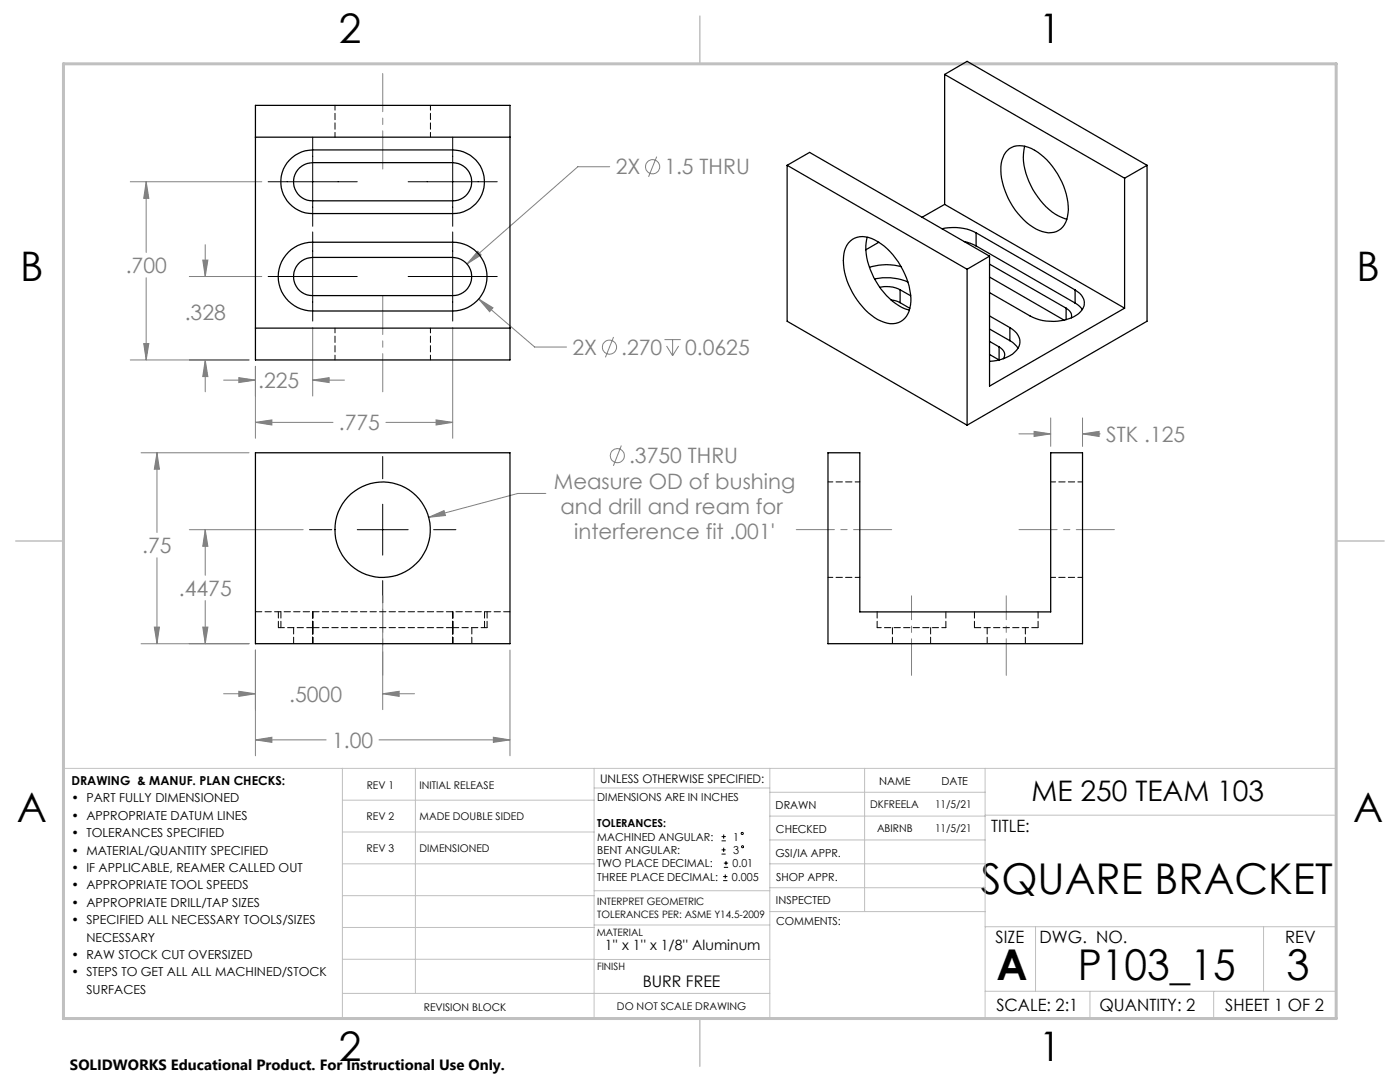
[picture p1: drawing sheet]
<svg xmlns="http://www.w3.org/2000/svg" width="279mm" height="216mm" viewBox="0 0 279 216" stroke-linecap="round" stroke-linejoin="round" font-family="sans-serif">
<g fill="none" stroke="#808080" stroke-width=".2">
<path d="M26 36.3h26.2M29.2 36.3v14.1M29.2 36.3l.5 3.3h-1zM121.7 33.3h-6.4l-22.1 19.4M131.1 31.3l-1.7 4M29.2 55.4v16.4M37.8 55.2h14.4M40.5 51.9h1l-.5 3.3zM41 48.8v6.4M95.4 50.1l.6 .8-2.8 1.8zM95.5 59.7l11.2 9.6h6.4M95.5 59.7l2.9 1.7-.7 .8z"/>
<path d="M26 71.8h23.7M28.7 68.5h1l-.5 3.3zM41 71.8v6.4M41 71.8l.5 3.3h-1zM44.6 75.8h6.4M47.7 75.4l3.3 .4-3.3 .5zM51 73.1v14.4M62.4 65.3v13.7M62.4 75.8h6.4M62.4 75.8l3.3-.4v.9zM90.3 65.3v22.2M122.4 67.2l-1.6 4.1"/>
<path d="M132.6 67.8h3.3M133 69l1.2 2M134.2 67.8v3.2M135.4 69l-1.2 2M28.2 90.3h21.5M31.3 90.3v16M31.3 90.3l.5 3.3h-1zM51 84.3h15.5M51 84.3l3.3-.5v1zM77 84.3h13.3M87 83.8l3.3 .5-3.3 .5zM108.9 98.5h-5.5l-17.9 4.7"/>
<path d="M124 88.9l-1.6 4.1M203.3 86.6h6.4M206.4 86.1l3.3 .5-3.3 .5zM209.7 83.4v5.7M216 86.6l3.4-.5v1zM216 83.4v5.7M216 86.6h3.6M31.3 111.3v17.1M37.8 105.7h22.7M41 105.7v9.1M41 119.8v8.6M41 105.7l.5 3.3h-1z"/>
<path d="M85.5 103.2l3.1-1.3 .3 1zM28.2 128.4h21.5M30.8 125.1h1l-.5 3.3zM40.5 125.1h1l-.5 3.3zM44.6 138.4h6.4M47.7 137.9l3.3 .5-3.3 .6zM51 129.7v21.1M76.4 121.6v20M76.4 138.4h6.3M76.4 138.4l3.3-.5v1.1zM101.8 129.7v21.1M51 147.6h14.1"/>
<path d="M51 147.6l3.3-.5v1zM75.6 147.6h26.2M98.5 147.1l3.3 .5-3.3 .5z"/>
<circle cx="130.2" cy="33.3" r="1.41"/>
<circle cx="121.6" cy="69.3" r="1.41"/>
<circle cx="123.2" cy="90.9" r="1.4"/>
</g>
<g fill="none" stroke="#000" stroke-width=".2">
<path d="M53.5 36.3h17.8M62.4 27.4v17.8M81.5 36.3h17.7M90.3 27.4v17.8M53.5 55.2h17.8M62.4 46.3v17.8M81.5 55.2h17.7M90.3 46.3v17.8M76.4 91.1v4.4M61.8 105.7h4.4M71.3 105.7h10.2M76.4 100.6v10.2"/>
<path d="M76.4 115.9v4.4M86.5 105.7h4.5M144 167.8h.9M144 166.9h.9M144 170.4h.8M144 169.6h.8M144.3 175.7h.9M144.3 174.9h.9M144.4 166.5v.9M144.4 169.2v.8M144.5 173.1h.8M144.5 172.2h.8"/>
<path d="M144.7 174.5v.8M144.9 171.8v.8"/>
<circle cx="148.1" cy="166.3" r=".21"/>
<circle cx="148.2" cy="169" r=".21"/>
</g>
<path d="M76.4 118.9v15.9M181.9 134.8v-15.9M200.8 134.8v-15.9" fill="none" stroke="#808080" stroke-width=".2" stroke-dasharray="15.2 1.3 1.3 1.3" stroke-dashoffset="7.9"/>
<path d="M76.4 33.7v-19M76.4 78.2v-19.1M178 105.7h-19.1M222.4 105.7h-19" fill="none" stroke="#808080" stroke-width=".2" stroke-dasharray="15.2 1.3 1.3 1.3" stroke-dashoffset="7.6"/>
<g fill="none" stroke="#c0c0c0" stroke-width=".2">
<path d="M12.7 153.3h254v49.9h-240M68.3 153.3v49.9M68.3 159.7h50.3M82.9 153.3v44.9M118.6 153.3v49.9M118.6 157.2h35M153.6 153.3v49.9M153.6 158.1h43M172.5 153.3v28.6M196.6 153.3v49.9M68.3 166h50.3M68.3 178.7h50.3"/>
<path d="M68.3 172.4h50.3M118.6 177.7h35M153.6 162.8h43M153.6 177.1h43M153.6 172.4h43M153.6 167.6h43M196.6 162.7h70.1M68.3 198.2h85.3M68.3 191.4l85.3 .1M68.3 185.1h50.3M118.6 184.6h35M153.6 181.9h43"/>
<path d="M196.6 184.9h70.1M196.6 197.8h70.1M206.7 184.9v12.9M217.5 197.8v5.4M242.2 197.8v5.4M252.2 184.9v12.9"/>
</g>
<path d="M139.7 3.2v9.5M3.1 107.9h9.6M266.7 107.9h9.5M139.7 203.2v9.6" fill="none" stroke="#c0c0c0" stroke-width=".3"/>
<path d="M12.7 12.7h254v190.5h-254z" fill="none" stroke="#c0c0c0" stroke-width=".6"/>
<path d="M31.3 90.3l.5 3.3h-1zM30.8 125.1h1l-.5 3.3zM85.5 103.2l3.4-.3-.3-1zM47.7 137.9l3.3 .5-3.3 .6zM76.4 138.4l3.3-.5v1.1zM98.5 147.1l3.3 .5-3.3 .5zM51 147.6l3.3-.5v1zM41 105.7l.5 3.3h-1zM40.5 125.1h1l-.5 3.3zM216 86.6l3.4-.5v1zM206.4 86.1l3.3 .5-3.3 .5zM95.5 59.7l2.2 2.5 .7-.8zM95.4 50.1l-2.2 2.6 2.8-1.8zM62.4 75.8l3.3-.4v.9zM47.7 75.4l3.3 .4-3.3 .5zM51 84.3l3.3-.5v1zM87 83.8l3.3 .5-3.3 .5zM41 71.8l.5 3.3h-1zM40.5 51.9h1l-.5 3.3zM28.7 68.5h1l-.5 3.3zM29.2 36.3l.5 3.3h-1z" fill="#808080"/>
<g fill="none" stroke="#000" stroke-width=".25">
<path d="M188.5 14.9l35.9 20.7M188.5 14.9v25.9M188.5 14.9l4.5-2.7 35.9 20.8M51 21h50.8v50.8h-50.8zM51 27.4h50.8M57.8 31.9a6.5 6.5 0 0 1 4.6-2h27.9a6.4 6.4 0 0 1 6.4 6.4 6.4 6.4 0 0 1-6.4 6.3h-27.9a6.3 6.3 0 0 1-5.9-3.8 6.3 6.3 0 0 1 1.3-6.9zM59.8 33.5a4 4 0 0 1 2.6-1h27.9a3.8 3.8 0 0 1 3.8 3.8 3.8 3.8 0 0 1-3.8 3.8h-27.9a3.8 3.8 0 0 1-3.6-2.4 3.8 3.8 0 0 1 1-4.2zM157.1 33l4.5-2.6 35.9 20.7M157.1 33l35.9 20.7M157.1 33v31.1l35.9 20.7M201 30a4.4 4.4 0 0 1 5.5 0 14.6 14.6 0 0 1 6.6 12.5 3.8 3.8 0 0 1-5.7 3.5 14.3 14.3 0 0 1-7.6-13.4l.2-.6a4.1 4.1 0 0 1 1-2zM204.5 29.2a12.5 12.5 0 0 0 2.6 10.1 10.5 10.5 0 0 0 5.8 4.4"/>
<path d="M224.4 35.6v25.9M228.9 33l-4.5 2.6M228.9 33v31.1l-35.9 20.7M57.5 50.3a6.7 6.7 0 0 1 4.9-2h27.9a6.9 6.9 0 0 1 6.9 6.9 6.9 6.9 0 0 1-6.9 6.9h-27.9a6.9 6.9 0 0 1-6.4-4.3 6.9 6.9 0 0 1 1.5-7.5zM59.8 52.4a4 4 0 0 1 2.6-1h27.9a3.8 3.8 0 0 1 3.8 3.8 3.8 3.8 0 0 1-3.8 3.8h-27.9a3.8 3.8 0 0 1-3.6-2.4 3.8 3.8 0 0 1 1-4.2zM169.7 48.1a4.4 4.4 0 0 1 5.5 .1 14.6 14.6 0 0 1 6.5 12.7 3.8 3.8 0 0 1-5.9 3.2 14.4 14.4 0 0 1-7.5-12.8 4.5 4.5 0 0 1 1.4-3.2zM173.1 47.3a11.7 11.7 0 0 0 1.7 8.9 11.4 11.4 0 0 0 6.7 5.7M174.6 55.7a10.7 10.7 0 0 1 6.6 .6M175.4 48.3l-2.6 1.5M175.6 57.3a6 6 0 0 1 4 .5M177.8 59.8l.9 .2 .9 .4M179.6 57.8l2.2 1.2"/>
<path d="M179.6 57.8v2.6M179.8 53.2a11 11 0 0 0-6.3 .1M188 45.6a10.1 10.1 0 0 1 6.8 .9M188.5 40.8l35.9 20.7M188.5 40.8l-4.5 2.6M192.4 48.2l2.4 .9M193 53.7v31.1M194.8 46.5l19.8 11.4M194.8 49.1l19.8 11.4M194.8 46.5v2.6M197.5 51.1l-4.5 2.6M197.5 51.1v25.9l26.9-15.5"/>
<path d="M197.5 52.7l15.3 8.8M197.5 55.3l14.9 8.6M214.6 57.9a2.84 2.84 0 0 1 1.6 3.5 6.2 6.2 0 0 1-5.2 2.7 9.3 9.3 0 0 1-5.4-1.1l-8.1-4.6M214.6 57.9v2.6M51 65.5h50.8M179.6 60.4l2 1.1M197.5 63l4 2.4M197.5 68.1l1.9 1.1M197.5 65.7l4 2.3M199.4 69.2a1.59 1.59 0 0 1 .8 2.4M199.4 69.2v2.6l-1.9-1.1M201.5 65.4a3.1 3.1 0 0 1 1.9 3.7 6.3 6.3 0 0 1-5.2 2.9l-.7 .1"/>
<path d="M201.5 68l.6 .3 1.1 1.2M201.5 65.4v2.6M212.8 61.5l.3 .2a1.5 1.5 0 0 1 .7 1.7M212.8 61.5v2.3M214.6 60.5l.9 .6 .5 .7M51 90.3h50.8v38.1h-50.8zM165.2 90.3h6.4v31.8h38.1v-31.8h6.3v38.1h-50.8z"/>
<circle cx="76.4" cy="105.7" r="9.5"/>
</g>
<g fill="none" stroke="#000" stroke-width=".2" stroke-dasharray="1.3 .6">
<path d="M55.6 122.1v3.1M56.1 122.1v3.1M58.6 125.2v3.2M62.4 125.2v-3.1M62.4 128.4v-3.2M90.4 125.2h-28M90.4 125.2v-3.1M90.4 128.4v-3.2M94.2 128.4v-3.2M96.7 125.2v-3.1M97.2 125.2v-3.1M101.8 122.1h-50.8"/>
<path d="M175.1 125.2v-3.1M178.1 128.4v-3.2M185.7 128.4v-3.2M188.8 125.2v-3.1M194.5 125.2v-3.1M197 128.4v-3.2M204.6 128.4v-3.2M207.2 125.2v-3.1M207.2 125.2h-12.7"/>
</g>
<path d="M55.6 125.2h6.8M90.4 125.2h6.8" fill="none" stroke="#000" stroke-width=".2" stroke-dasharray="1.3 .6" stroke-dashoffset=".1"/>
<path d="M175.1 125.2h13.7" fill="none" stroke="#000" stroke-width=".2" stroke-dasharray="1.3 .6" stroke-dashoffset=".4"/>
<path d="M66.9 21v6.4M85.9 27.4v-6.4M66.9 65.5v6.3M85.9 71.8v-6.3M171.6 96.2h-6.3M216.1 96.2h-6.4M165.3 115.2h6.3M209.7 115.2h6.4" fill="none" stroke="#000" stroke-width=".2" stroke-dasharray="1.3 .6" stroke-dashoffset=".3"/>
<g font-size="8.5">
<text x="195.7" y="178.4">SQUARE BRACKET</text>
<text x="198.9" y="195.5">A</text>
<text x="215.1" y="195.5">P103_15</text>
<text x="256.7" y="195.5">3</text>
</g>
<g font-size="8.1">
<text x="67.6" y="8.5">2</text>
<text x="207.3" y="8.5">1</text>
<text x="4" y="56.2">B</text>
<text x="270.7" y="56.2">B</text>
<text x="3.3" y="164.1">A</text>
<text x="270" y="164.1">A</text>
<text x="67.6" y="211.7">2</text>
<text x="207.3" y="211.7">1</text>
</g>
<text font-size="5.6" x="205.9" y="159.9">ME 250 TEAM 103</text>
<g font-size="4.2" fill="#808080">
<text x="122.9" y="34.8">2X</text>
<text x="132.6" y="34.8">1.5 THRU</text>
<text x="25.1" y="54.5">.700</text>
<text x="36.9" y="63.8">.328</text>
<text x="114.3" y="70.8">2X</text>
<text x="124" y="70.8">.270</text>
<text x="136.7" y="70.8">0.0625</text>
<text x="51.5" y="77.4">.225</text>
<text x="67.6" y="85.9">.775</text>
<text x="220.8" y="88.2">STK .125</text>
<text x="125.5" y="92.5">.3750 THRU</text>
<text x="110.5" y="97.6">Measure OD of bushing</text>
<text x="111.8" y="102.6">and drill and ream for</text>
<text x="114.6" y="107.6">interference fit .001'</text>
<text x="28.4" y="110.4">.75</text>
<text x="35.7" y="118.9">.4475</text>
<text x="57.7" y="140">.5000</text>
<text x="66.3" y="149.2">1.00</text>
</g>
<g font-size="3.4">
<text x="197.8" y="166">TITLE:</text>
<text x="198.7" y="188.1">SIZE</text>
<text x="207.5" y="188.1">DWG. NO.</text>
<text x="256.5" y="188.2">REV</text>
<text x="198.8" y="201.7">SCALE: 2:1</text>
<text x="219.4" y="201.7">QUANTITY: 2</text>
<text x="244.5" y="201.7">SHEET 1 OF 2</text>
</g>
<text font-size="3.2" x="128.3" y="197">BURR FREE</text>
<text font-size="3" x="14" y="213.5">SOLIDWORKS Educational Product. For Instructional Use Only.</text>
<text font-size="2.8" x="120.7" y="189.6">1'' x 1'' x 1/8'' Aluminum</text>
<g font-size="2.5">
<text x="14.2" y="156.7">DRAWING &amp; MANUF. PLAN CHECKS:</text>
<text x="14.2" y="160.1">• PART FULLY DIMENSIONED</text>
<text x="14.2" y="163.6">• APPROPRIATE DATUM LINES</text>
<text x="14.2" y="167.1">• TOLERANCES SPECIFIED</text>
<text x="14.2" y="170.5">• MATERIAL/QUANTITY SPECIFIED</text>
<text x="14.2" y="174">• IF APPLICABLE, REAMER CALLED OUT</text>
<text x="14.2" y="177.5">• APPROPRIATE TOOL SPEEDS</text>
<text x="14.2" y="180.9">• APPROPRIATE DRILL/TAP SIZES</text>
<text x="14.2" y="184.4">• SPECIFIED ALL NECESSARY TOOLS/SIZES</text>
<text x="14.2" y="191.4">• RAW STOCK CUT OVERSIZED</text>
<text x="17.2" y="187.9">NECESSARY</text>
<text x="14.2" y="194.8">• STEPS TO GET ALL ALL MACHINED/STOCK</text>
<text x="17.2" y="198.3">SURFACES</text>
</g>
<text font-size="2.4" x="119.8" y="156.2">UNLESS OTHERWISE SPECIFIED:</text>
<g font-size="2.2">
<text x="119.2" y="159.8">DIMENSIONS ARE IN INCHES</text>
<text x="154.8" y="161.4">DRAWN</text>
<text x="175.4" y="156.6">NAME</text>
<text x="187.9" y="156.7">DATE</text>
<text x="119.2" y="165.1">TOLERANCES:</text>
<text x="119.2" y="167.8">MACHINED ANGULAR:</text>
<text x="146.3" y="167.8">1</text>
<text x="154.9" y="166.3">CHECKED</text>
<text x="119.2" y="173.1">TWO PLACE DECIMAL:</text>
<text x="119.2" y="170.4">BENT ANGULAR:</text>
<text x="146.2" y="173.1">0.01</text>
<text x="146.4" y="170.4">3</text>
<text x="154.8" y="170.9">GSI/IA APPR.</text>
<text x="119.2" y="175.7">THREE PLACE DECIMAL:</text>
<text x="146.1" y="175.7">0.005</text>
<text x="154.9" y="175.7">SHOP APPR.</text>
<text x="154.9" y="180.4">INSPECTED</text>
<text x="154.9" y="184.6">COMMENTS:</text>
</g>
<g font-size="2.1">
<text x="73.2" y="157.4">REV 1</text>
<text x="83.7" y="157.4">INITIAL RELEASE</text>
<text x="173.7" y="161.2">DKFREELA</text>
<text x="186.6" y="161.2">11/5/21</text>
<text x="73.1" y="163.6">REV 2</text>
<text x="83.7" y="163.6">MADE DOUBLE SIDED</text>
<text x="175" y="166.1">ABIRNB</text>
<text x="186.6" y="166.1">11/5/21</text>
<text x="73.1" y="170.1">REV 3</text>
<text x="83.7" y="170.1">DIMENSIONED</text>
<text x="84.6" y="201.7">REVISION BLOCK</text>
<text x="123.1" y="201.6">DO NOT SCALE DRAWING</text>
</g>
<g font-size="2">
<text x="119.2" y="180.6">INTERPRET GEOMETRIC</text>
<text x="119.2" y="183.1">TOLERANCES PER: ASME Y14.5-2009</text>
<text x="119.1" y="186.7">MATERIAL</text>
<text x="119.1" y="193.5">FINISH</text>
</g>
</svg>
